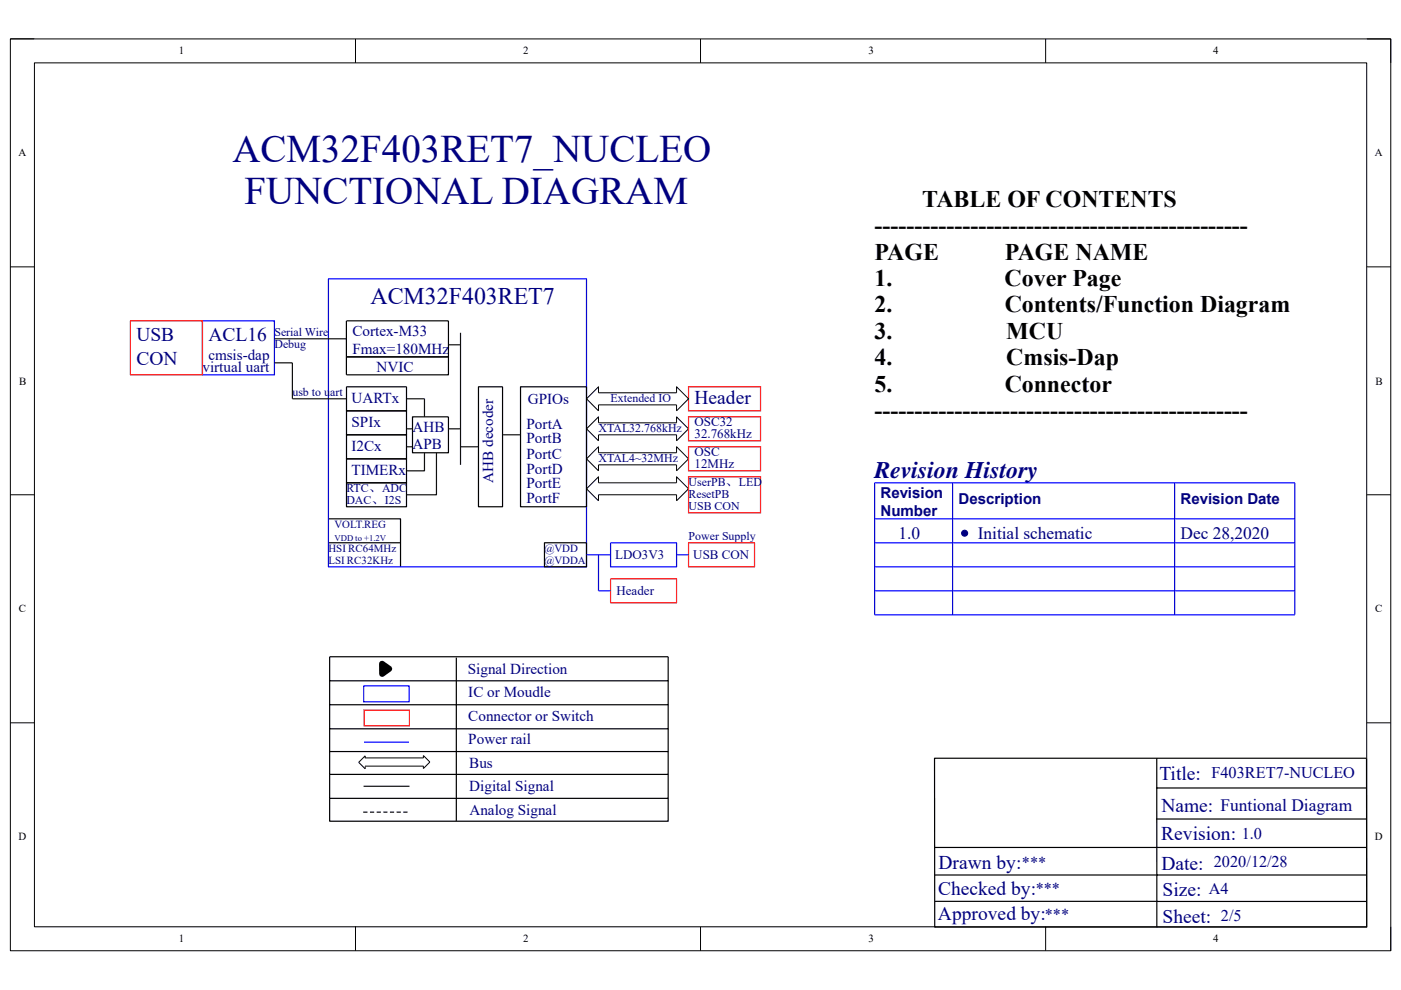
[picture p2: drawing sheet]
<svg xmlns="http://www.w3.org/2000/svg" width="297mm" height="210mm" viewBox="0 0 297 210" stroke-linecap="round" stroke-linejoin="round" font-family="sans-serif">
<path d="M2.2 8.3h292.7v193.4h-292.7z" fill="none" stroke="#000" stroke-width=".21"/>
<path d="M7.3 13.3h282.5v183.3h-282.5z" fill="#fff"/>
<g fill="none" stroke="#000" stroke-width=".21">
<path d="M2.2 8.2h5.1M7.3 13.3h282.5v183.3h-282.5zM75.4 8.3v5M148.5 8.3v5M221.7 8.3v5M289.8 8.3h5.1v5M2.2 56.6h5.1M289.8 56.6h5.1M2.2 104.9h5.1M289.8 104.9h5.1M2.2 153.3h5.1M289.8 153.3h5.1"/>
<path d="M75.4 196.6v5.1M148.5 196.6v5.1M221.7 196.6v5.1M294.9 196.6v5.1"/>
</g>
<path d="M198.2 179.7h91.5M245.3 160.8v35.8M245.3 173.7h44.4M245.4 167.1h44.3M289.7 160.8h-91.6l.1 35.8h91.6l-.1-35.7M198.2 185.6h47M198.2 191.2h47M245.4 185.6h44.4M245.4 191.2h44.4" fill="none" stroke="#000" stroke-width=".25"/>
<path d="M185.4 110h89.1M185.4 115.1h89.1M202 102.4v28M274.5 102.4h-89.1v28M185.4 120.2h89.1" fill="none" stroke="#00f" stroke-width=".25"/>
<circle cx="204.5" cy="113.1" r=".64" fill="#000080"/>
<circle cx="204.5" cy="113.1" r=".64" fill="none" stroke="#000080" stroke-width=".21"/>
<path d="M249 102.4v28M274.5 102.4v28h-89.1M185.4 125.3h89.1" fill="none" stroke="#00f" stroke-width=".25"/>
<path d="M69.9 139.3h71.8v5.1h-71.8zM96.7 139.5v34.6M69.9 144.4v5.1h71.8v-5.1M69.9 149.5v5.1h71.8v-5.1M69.9 154.6v4.8h71.8v-4.8M69.9 159.4v4.9h71.8v-4.9M69.9 164.3v5h71.8v-5M69.9 169.3v4.9h71.8v-4.9" fill="none" stroke="#000" stroke-width=".25"/>
<path d="M81 140.8l1.5 1.1-1.5 1z" fill="#c0c0c0"/>
<path d="M81 140.8l1.5 1.1-1.5 1z" fill="none" stroke="#000" stroke-width="1.3" stroke-linecap="butt"/>
<path d="M77.1 145.5h9.6v3.3h-9.6z" fill="#fff"/>
<path d="M77.1 145.5h9.6v3.3h-9.6z" fill="none" stroke="#00f" stroke-width=".25"/>
<path d="M77.2 150.6h9.6v3.3h-9.6z" fill="#fff"/>
<path d="M77.2 150.6h9.6v3.3h-9.6z" fill="none" stroke="#f00" stroke-width=".25"/>
<path d="M77.2 157.4h9.5" fill="none" stroke="#00f" stroke-width=".25"/>
<path d="M77.1 166.8h9.7" fill="none" stroke="#110f0a" stroke-width=".25"/>
<path d="M69.6 115.1h15.3M77 172.3h.9M78.4 172.3h.9M79.9 172.3h.8M81.3 172.3h.8M82.7 172.3h.9M84.1 172.3h.9M85.5 172.3h.9" fill="none" stroke="#000" stroke-width=".25"/>
<path d="M126.9 85.9h16.5M77.4 162.6h.1M89.7 160.7l.1 .1M89.8 160.8v-.5l1.3 1.3-1.3 1.4v-.5h-12.4M89.8 160.8h-12.4v-.5l-1.4 1.4 1.4 1.4v-.5" fill="none" stroke="#000" stroke-width=".21"/>
<path d="M146 82h15.2v5.1h-15.2z" fill="#fff"/>
<path d="M146 82h15.2v5.1h-15.2z" fill="none" stroke="#f00" stroke-width=".25"/>
<path d="M73.5 68.1h21.6v7.6h-21.6h21.6v3.8h-21.7zM73.5 87.1h12.7v5.1h-12.7zM73.5 92.2h12.7v5.1h-12.7zM73.5 97.3h12.7v5.1h-12.7zM73.5 82h12.7v5.1h-12.7zM87.5 88.4h7.6v7.6h-7.6zM101.4 82h5.1v25.5h-5.1zM110.4 82h14v25.5h-14zM69.6 110h15.3v10.2M73.5 102.4h12.7v5.1h-12.7z" fill="none" stroke="#000" stroke-width=".25"/>
<path d="M69.6 59.1h54.8v61.1h-54.8z" fill="none" stroke="#00f" stroke-width=".25"/>
<path d="M95.1 73.1h2.5M97.6 70.6v28M86.2 91h1.3M86.2 94.8h1.3M86.2 84.6h3.8v3.8M90 96v3.9h-3.8M92.5 96v8.9h-6.3M95.1 91h2.5M97.6 94.8h3.8M106.5 92.2h3.9" fill="none" stroke="#110f0a" stroke-width=".25"/>
<path d="M125.6 89.7l1.3-1.3v1.3h16.5v-1.3l2.6 2.6-2.6 2.5v-1.3h-16.5v1.3l-2.5-2.5zM126.9 85.9v1.2l-2.5-2.5 2.5-2.6v1.3h16.5v-1.3l2.6 2.6-2.6 2.5v-1.2" fill="none" stroke="#000" stroke-width=".21"/>
<path d="M146 88.4h15.2v5.1h-15.2z" fill="#fff"/>
<path d="M146 88.4h15.2v5.1h-15.2z" fill="none" stroke="#f00" stroke-width=".25"/>
<path d="M125.6 96l1.3-1.2v1.2h16.5v-1.2l2.6 2.5-2.6 2.6v-1.3h-16.5v1.3l-2.5-2.6z" fill="none" stroke="#000" stroke-width=".21"/>
<path d="M146 94.8h15.2v5.1h-15.2z" fill="#fff"/>
<path d="M146 94.8h15.2v5.1h-15.2z" fill="none" stroke="#f00" stroke-width=".25"/>
<path d="M124.4 103.7l2.5-2.6v1.3h16.5v-1.3l2.6 2.6-2.6 2.5v-1.3h-16.5v1.3z" fill="none" stroke="#000" stroke-width=".21"/>
<path d="M146 101.1h15.2v7.7h-15.2z" fill="#fff"/>
<path d="M27.6 68.1h15.3v11.4h-15.3zM146 101.1h15.2v7.7h-15.2zM146 115.1h14v5.1h-14zM129.5 122.8h13.9v5h-13.9z" fill="none" stroke="#f00" stroke-width=".25"/>
<path d="M42.9 68.1h15.3v11.4h-15.3zM124.4 117.7h5.1M126.9 117.7v7.6h2.6M129.5 115.1h13.9v5.1h-13.9zM143.4 117.7h2.6" fill="none" stroke="#00f" stroke-width=".25"/>
<path d="M58.2 71.9h15.2M58.2 77h3.8v7.6h11.4" fill="none" stroke="#110f0a" stroke-width=".25"/>
<path d="M115.4 115.1h9v5.1h-9z" fill="none" stroke="#000" stroke-width=".25"/>
<g font-size="8.3" fill="#000080">
<text x="49.3" y="34.4">ACM32F403RET7_NUCLEO</text>
<text x="51.8" y="43.3">FUNCTIONAL DIAGRAM</text>
</g>
<g font-size="5.1">
<text x="195.5" y="43.9">TABLE OF CONTENTS</text>
<text x="185.4" y="49.5">-----------------------------------------------</text>
<text x="185.4" y="55.1">PAGE</text>
<text x="213.1" y="55.1">PAGE NAME</text>
<text x="185.4" y="60.7">1.</text>
<text x="213" y="60.7">Cover Page</text>
<text x="185.4" y="66.3">2.</text>
<text x="185.4" y="71.9">3.</text>
<text x="213" y="66.3">Contents/Function Diagram</text>
<text x="213.4" y="71.9">MCU</text>
<text x="185.4" y="77.5">4.</text>
<text x="213.3" y="77.5">Cmsis-Dap</text>
<text x="185.4" y="83.1">5.</text>
<text x="213" y="83.1">Connector</text>
<text x="185.4" y="88.7">-----------------------------------------------</text>
</g>
<g font-size="5.1" fill="#000080">
<text x="78.5" y="64.4">ACM32F403RET7</text>
<text x="185.4" y="101.3">Revision History</text>
</g>
<g font-size="4.1" fill="#000080">
<text x="28.9" y="72.2">USB</text>
<text x="28.9" y="77.3">CON</text>
<text x="44.2" y="72.2">ACL16</text>
<text x="147.3" y="85.6">Header</text>
<text x="245.8" y="165.5">Title:</text>
<text x="246.2" y="172.1">Name:</text>
<text x="246.2" y="178.2">Revision:</text>
<text x="199" y="184.3">Drawn by:</text>
<text x="246.2" y="184.5">Date:</text>
<text x="198.9" y="189.9">Checked by:</text>
<text x="246.5" y="190.1">Size:</text>
<text x="198.9" y="195.2">Approved by:</text>
<text x="246.5" y="195.8">Sheet:</text>
</g>
<g font-size="3.7" fill="#000080">
<text x="190.5" y="114.3">1.0</text>
<text x="207.3" y="114.3">Initial schematic</text>
<text x="250.3" y="114.3">Dec 28,2020</text>
<text x="258.8" y="171.9">Funtional Diagram</text>
</g>
<g font-size="3.5" fill="#000080">
<text x="256.8" y="165.1">F403RET7-NUCLEO</text>
<text x="263.3" y="177.9">1.0</text>
<text x="216.7" y="184.1">***</text>
<text x="257.3" y="183.8">2020/12/28</text>
<text x="219.6" y="189.7">***</text>
<text x="256.3" y="189.5">A4</text>
<text x="221.5" y="195.1">***</text>
<text x="258.9" y="195.4">2/5</text>
</g>
<g font-size="3.2" fill="#000080">
<text x="74.7" y="71.2">Cortex-M33</text>
<text x="44.2" y="76.3">cmsis-dap</text>
<text x="74.7" y="75">Fmax=180MHz</text>
<text x="42.9" y="78.8">virtual uart</text>
<text x="79.8" y="78.8">NVIC</text>
<text x="74.5" y="85.4">UARTx</text>
<text x="111.9" y="85.7">GPIOs</text>
<text x="74.5" y="90.5">SPIx</text>
<text x="74.5" y="95.6">I2Cx</text>
<text x="87.5" y="91.5">AHB</text>
<text x="87.5" y="95.3">APB</text>
<text x="111.6" y="90.9">PortA</text>
<text x="111.6" y="94.1">PortB</text>
<text x="74.5" y="100.7">TIMERx</text>
<text x="111.6" y="97.3">PortC</text>
<text x="111.6" y="100.4">PortD</text>
<text x="104.6" y="102.4" transform="rotate(-90 104.6 102.4)">AHB decoder</text>
<text x="111.6" y="106.8">PortF</text>
<text x="111.6" y="103.6">PortE</text>
<text x="186.7" y="105.5">Revision</text>
<text x="203.2" y="106.8">Description</text>
<text x="250.3" y="106.8">Revision Date</text>
<text x="186.7" y="109.4">Number</text>
<text x="99.2" y="142.9">Signal Direction</text>
<text x="99.3" y="147.8">IC or Moudle</text>
<text x="99.3" y="153">Connector or Switch</text>
<text x="99.3" y="157.8">Power rail</text>
<text x="99.5" y="162.9">Bus</text>
<text x="99.5" y="167.8">Digital Signal</text>
<text x="99.5" y="172.8">Analog Signal</text>
</g>
<g font-size="2.8" fill="#000080">
<text x="147.3" y="90.4">OSC32</text>
<text x="147.3" y="92.9">32.768kHz</text>
<text x="147.3" y="96.7">OSC</text>
<text x="147.3" y="99.3">12MHz</text>
<text x="130.4" y="118.6">LDO3V3</text>
<text x="147" y="118.6">USB CON</text>
<text x="130.7" y="126.2">Header</text>
</g>
<g font-size="2.5" fill="#000080">
<text x="58.2" y="71.3">Serial Wire</text>
<text x="58.2" y="73.9">Debug</text>
<text x="62" y="84">usb to uart</text>
<text x="129.4" y="85.3">Extended IO</text>
<text x="126.9" y="91.7">XTAL32.768kHz</text>
<text x="126.9" y="98">XTAL4~32MHz</text>
<text x="73.4" y="104.3">RTC、ADC</text>
<text x="73.4" y="106.8">DAC、I2S</text>
<text x="146" y="103">UserPB、LED</text>
<text x="146" y="105.7">ResetPB</text>
<text x="146" y="108.2">USB CON</text>
<text x="146" y="114.6">Power Supply</text>
</g>
<g font-size="2.3">
<text x="37.9" y="11.6">1</text>
<text x="110.9" y="11.6">2</text>
<text x="184.1" y="11.6">3</text>
<text x="257.2" y="11.6">4</text>
<text x="3.9" y="33.2">A</text>
<text x="291.5" y="33.2">A</text>
<text x="4" y="81.6">B</text>
<text x="291.6" y="81.6">B</text>
<text x="4" y="129.9">C</text>
<text x="291.6" y="129.9">C</text>
<text x="4" y="178.2">D</text>
<text x="291.5" y="178.2">D</text>
<text x="37.9" y="199.9">1</text>
<text x="110.9" y="199.9">2</text>
<text x="184.1" y="199.9">3</text>
<text x="257.2" y="199.9">4</text>
</g>
<g font-size="2.3" fill="#000080">
<text x="70.9" y="112.1">VOLT.REG</text>
<text x="69.6" y="117.2">HSI RC64MHz</text>
<text x="69.6" y="119.7">LSI RC32KHz</text>
<text x="115.4" y="117.2">@VDD</text>
<text x="115.4" y="119.7">@VDDA</text>
</g>
<text font-size="1.8" fill="#000080" x="70.9" y="114.7">VDD to +1.2V</text>
</svg>
